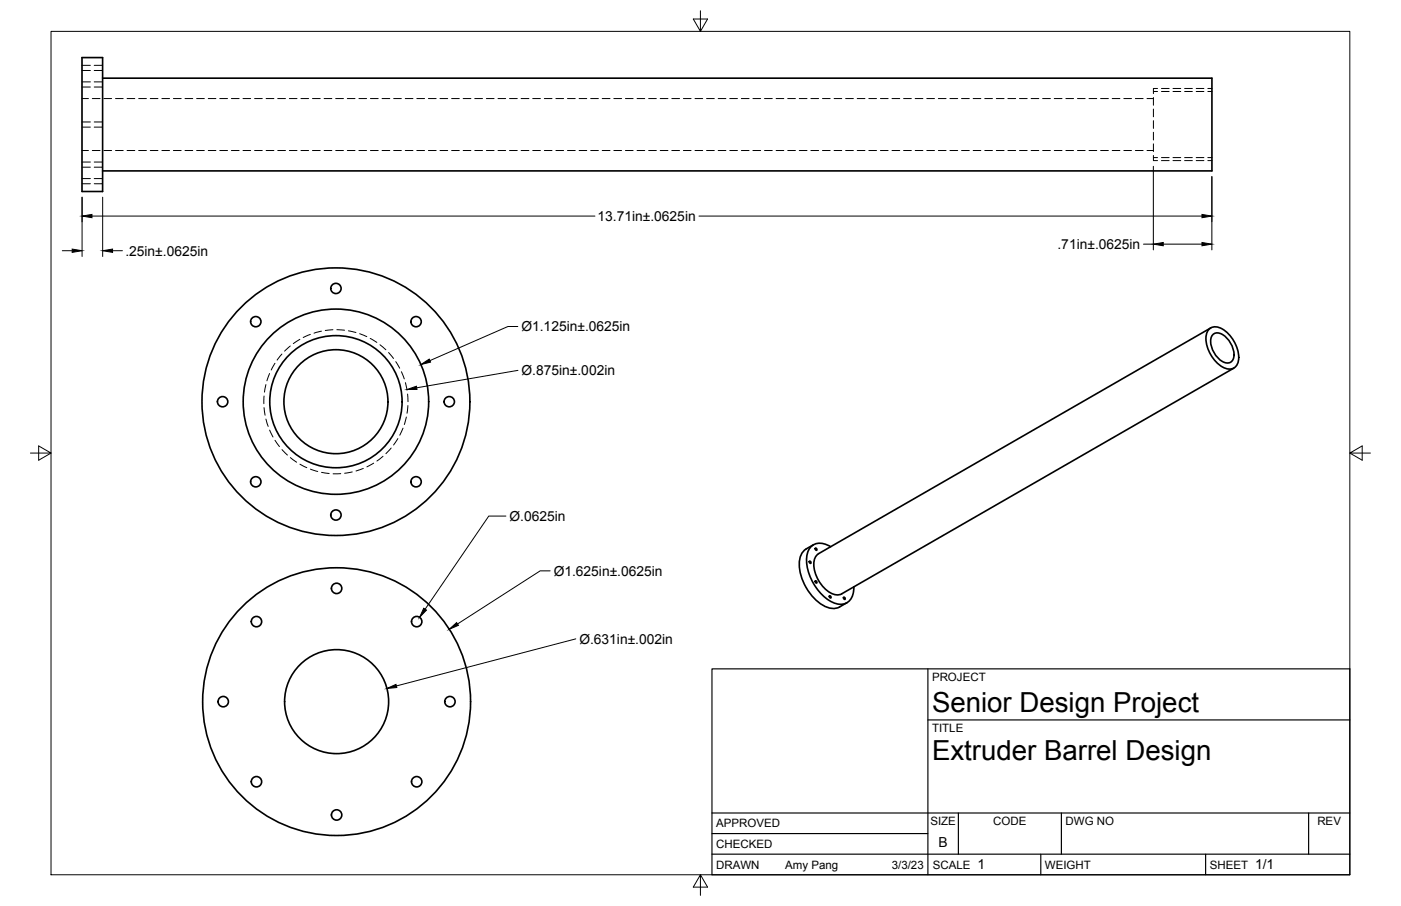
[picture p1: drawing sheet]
<svg xmlns="http://www.w3.org/2000/svg" width="432mm" height="279mm" viewBox="0 0 432 279" stroke-linecap="round" stroke-linejoin="round" font-family="sans-serif">
<!-- layer: Visible -->
<g fill="none" stroke="#000" stroke-width=".51">
<path d="M25.3 17.8h6.3v41.3h-6.3zM31.6 24.1h341.9v28.6h-341.9M372.7 101.5a3.6 3.6 0 0 1 4.9 .5 10.4 10.4 0 0 1 3.9 9.9 2.98 2.98 0 0 1-4.8 1.2 10.4 10.4 0 0 1-4.8-10.4zM373.2 101.1l-120.9 69.7M373.7 103.3a2.6 2.6 0 0 1 3.7 .3 7.1 7.1 0 0 1 2.7 7.2 2.15 2.15 0 0 1-3.4 .7 7.3 7.3 0 0 1-3.3-7.7zM380.3 113.5l-120.9 69.6a5.1 5.1 0 0 1-5.8-2.2 9 9 0 0 1-2.2-9.2l.9-.9M248.5 169.3a6.3 6.3 0 0 0-1.9 7 15.1 15.1 0 0 0 8.9 11.2 4.2 4.2 0 0 0 3.3-.3l2.2-1.3M249.5 173.1l.3 .1 .1 .5-.3-.1zM250.7 168l-2.2 1.3M251.3 169.1l.3 .1 .2 .5-.4-.1zM251.3 179.2l.3 .1 .2 .5-.4-.1zM256 168.6a4.5 4.5 0 0 0-6.8 1.2 12.3 12.3 0 0 0 2.2 11.2 10.2 10.2 0 0 0 8.2 5.3 4.6 4.6 0 0 0 3.6-5.3"/>
<path d="M255.6 183.8l.4 .1 .1 .5-.4-.1zM260 184.2l.4 .1 .1 .5-.4-.1z"/>
<circle cx="78.8" cy="99.2" r="1.59"/>
<circle cx="103.5" cy="88.9" r="1.59"/>
<circle cx="128.2" cy="99.2" r="1.59"/>
<circle cx="68.6" cy="123.9" r="1.59"/>
<circle cx="103.5" cy="123.9" r="16"/>
<circle cx="103.5" cy="123.9" r="41.3"/>
<circle cx="103.5" cy="123.9" r="28.6"/>
<circle cx="103.5" cy="123.9" r="20.4"/>
<circle cx="138.5" cy="123.9" r="1.59"/>
<circle cx="78.8" cy="148.6" r="1.59"/>
<circle cx="103.5" cy="158.8" r="1.59"/>
<circle cx="128.2" cy="148.6" r="1.59"/>
<circle cx="79" cy="191.7" r="1.6"/>
<circle cx="103.7" cy="181.5" r="1.6"/>
<circle cx="128.4" cy="191.7" r="1.6"/>
<circle cx="68.8" cy="216.4" r="1.6"/>
<circle cx="103.7" cy="216.4" r="41.3"/>
<circle cx="103.7" cy="216.4" r="16"/>
<circle cx="138.7" cy="216.4" r="1.6"/>
<circle cx="79" cy="241.1" r="1.6"/>
<circle cx="103.7" cy="251.3" r="1.6"/>
<circle cx="128.4" cy="241.1" r="1.6"/>
</g>
<!-- layer: Hidden -->
<g fill="none" stroke="#000" stroke-width=".31">
<path d="M25.3 20.2h2.6M25.3 21.7h2.6M25.3 37.6h2.6M25.3 39.2h2.6M25.3 25.3h2.6M25.3 26.8h2.6M25.3 30.4h2M28.4 30.4h2.4M29 20.2h2.6M29 21.7h2.6M29 37.6h2.6M29 39.2h2.6"/>
<path d="M29 25.3h2.6M29 26.8h2.6M32 30.4h2.4M35.6 30.4h2.4M39.2 30.4h2.4M42.7 30.4h2.4M46.3 30.4h2.4M49.9 30.4h2.4M53.4 30.4h2.4M57 30.4h2.4M60.6 30.4h2.4M64.2 30.4h2.3"/>
<path d="M67.7 30.4h2.4M71.3 30.4h2.4M74.9 30.4h2.4M78.5 30.4h2.3M82 30.4h2.4M85.6 30.4h2.4M89.2 30.4h2.3M92.8 30.4h2.3M96.3 30.4h2.4M99.9 30.4h2.4M103.5 30.4h2.4M107 30.4h2.4"/>
<path d="M110.6 30.4h2.4M114.2 30.4h2.4M117.8 30.4h2.3M121.3 30.4h2.4M124.9 30.4h2.4M128.5 30.4h2.4M132 30.4h2.4M135.6 30.4h2.4M139.2 30.4h2.4M142.7 30.4h2.4M146.3 30.4h2.4M149.9 30.4h2.4"/>
<path d="M153.5 30.4h2.4M157 30.4h2.4M160.6 30.4h2.4M164.2 30.4h2.4M167.8 30.4h2.3M171.3 30.4h2.4M174.9 30.4h2.4M178.5 30.4h2.3M182.1 30.4h2.3M185.6 30.4h2.4M189.2 30.4h2.4M192.8 30.4h2.3"/>
<path d="M196.3 30.4h2.4M199.9 30.4h2.4M203.5 30.4h2.4M207.1 30.4h2.3M210.6 30.4h2.4M214.2 30.4h2.4M217.8 30.4h2.4M221.3 30.4h2.4M224.9 30.4h2.4M228.5 30.4h2.4M232.1 30.4h2.3M235.6 30.4h2.4"/>
<path d="M239.2 30.4h2.4M242.8 30.4h2.4M246.3 30.4h2.4M249.9 30.4h2.4M253.5 30.4h2.4M257.1 30.4h2.3M260.6 30.4h2.4M264.2 30.4h2.4M267.8 30.4h2.4M271.4 30.4h2.3M274.9 30.4h2.4M278.5 30.4h2.4"/>
<path d="M282.1 30.4h2.3M285.6 30.4h2.4M289.2 30.4h2.4M292.8 30.4h2.4M296.4 30.4h2.3M299.9 30.4h2.4M303.5 30.4h2.4M307.1 30.4h2.4M310.6 30.4h2.4M314.2 30.4h2.4M317.8 30.4h2.4M321.4 30.4h2.3"/>
<path d="M324.9 30.4h2.4M328.5 30.4h2.4M332.1 30.4h2.4M335.6 30.4h2.4M339.2 30.4h2.4M342.8 30.4h2.4M346.4 30.4h2.3M349.9 30.4h2.4M353.5 30.4h2M355.5 37.2v2.4M355.5 33.6v2.4M355.5 30.1v2.3"/>
<path d="M355.5 27.3v1.6M355.5 28.2h1.3M358 28.2h2.3M361.5 28.2h2.4M365.1 28.2h2.4M368.7 28.2h2.4M372.3 28.2h1.2M25.3 55.1h2.6M25.3 56.7h2.6M25.3 50h2.6M25.3 51.6h2.6M25.3 46.4h2"/>
<path d="M28.4 46.4h2.4M29 55.1h2.6M29 56.7h2.6M29 50h2.6M29 51.6h2.6M32 46.4h2.4M35.6 46.4h2.4M39.2 46.4h2.4M42.7 46.4h2.4M46.3 46.4h2.4M49.9 46.4h2.4M53.4 46.4h2.4"/>
<path d="M57 46.4h2.4M60.6 46.4h2.4M64.2 46.4h2.3M67.7 46.4h2.4M71.3 46.4h2.4M74.9 46.4h2.4M78.5 46.4h2.3M82 46.4h2.4M85.6 46.4h2.4M89.2 46.4h2.3M92.8 46.4h2.3M96.3 46.4h2.4"/>
<path d="M99.9 46.4h2.4M103.5 46.4h2.4M107 46.4h2.4M110.6 46.4h2.4M114.2 46.4h2.4M117.8 46.4h2.3M121.3 46.4h2.4M124.9 46.4h2.4M128.5 46.4h2.4M132 46.4h2.4M135.6 46.4h2.4M139.2 46.4h2.4"/>
<path d="M142.7 46.4h2.4M146.3 46.4h2.4M149.9 46.4h2.4M153.5 46.4h2.4M157 46.4h2.4M160.6 46.4h2.4M164.2 46.4h2.4M167.8 46.4h2.3M171.3 46.4h2.4M174.9 46.4h2.4M178.5 46.4h2.3M182.1 46.4h2.3"/>
<path d="M185.6 46.4h2.4M189.2 46.4h2.4M192.8 46.4h2.3M196.3 46.4h2.4M199.9 46.4h2.4M203.5 46.4h2.4M207.1 46.4h2.3M210.6 46.4h2.4M214.2 46.4h2.4M217.8 46.4h2.4M221.3 46.4h2.4M224.9 46.4h2.4"/>
<path d="M228.5 46.4h2.4M232.1 46.4h2.3M235.6 46.4h2.4M239.2 46.4h2.4M242.8 46.4h2.4M246.3 46.4h2.4M249.9 46.4h2.4M253.5 46.4h2.4M257.1 46.4h2.3M260.6 46.4h2.4M264.2 46.4h2.4M267.8 46.4h2.4"/>
<path d="M271.4 46.4h2.3M274.9 46.4h2.4M278.5 46.4h2.4M282.1 46.4h2.3M285.6 46.4h2.4M289.2 46.4h2.4M292.8 46.4h2.4M296.4 46.4h2.3M299.9 46.4h2.4M303.5 46.4h2.4M307.1 46.4h2.4M310.6 46.4h2.4"/>
<path d="M314.2 46.4h2.4M317.8 46.4h2.4M321.4 46.4h2.3M324.9 46.4h2.4M328.5 46.4h2.4M332.1 46.4h2.4M335.6 46.4h2.4M339.2 46.4h2.4M342.8 46.4h2.4M346.4 46.4h2.3M349.9 46.4h2.4M353.5 46.4h2"/>
<path d="M355.5 47.9v1.6M355.5 44.4v2.3M355.5 40.8v2.4M355.5 48.6h1.3M358 48.6h2.3M361.5 48.6h2.4M365.1 48.6h2.4M368.7 48.6h2.4M372.3 48.6h1.2M82 118.6l-.5 2.3M83.1 115.2l-.8 2.2M84.8 112l-1.2 2.1"/>
<path d="M86.9 109.2l-1.5 1.8M89.5 106.7l-1.8 1.6M92.4 104.6l-2 1.4M95.7 103.1l-2.2 1M99.1 102.1l-2.3 .6M102.6 101.7l-2.4 .2M103.8 101.7l2.4 .1M107.4 102l2.3 .6M110.8 102.9l2.3 .9M114.1 104.4l2 1.2M117.1 106.3l1.8 1.6M119.8 108.7l1.5 1.9"/>
<path d="M122 111.5l1.2 2.1M123.7 114.6l.9 2.3M124.9 118l.6 2.3M81.4 122.1l-.1 2.4M81.4 125.7l.3 2.4M82 129.2l.7 2.3M83.1 132.6l1 2.2M84.8 135.8l1.3 1.9M86.9 138.6l1.7 1.7M120.6 138.2l-1.7 1.7M122.6 135.3l-1.3 1.9M124.2 132l-1 2.2"/>
<path d="M125.2 128.6l-.6 2.3M125.6 121.5l.2 2.4M125.7 125.1l-.2 2.3M89.5 141.1l1.9 1.4M92.4 143.2l2.2 1M95.7 144.7l2.2 .7M99.1 145.7l2.4 .3M105 146.1h-2.3M108.6 145.5l-2.4 .4M112 144.5l-2.3 .7M115.2 142.8l-2.1 1.2M118 140.7l-1.8 1.5"/>
</g>
<!-- layer: Hidden Narrow -->
<path d="M355.5 27.3h1.3M358 27.3h2.3M361.5 27.3h2.4M365.1 27.3h2.4M368.7 27.3h2.4M372.3 27.3h1.2M355.5 49.5h1.3M358 49.5h2.3M361.5 49.5h2.4M365.1 49.5h2.4M368.7 49.5h2.4M372.3 49.5h1.2" fill="none" stroke="#000" stroke-width=".31"/>
<!-- layer: Border -->
<path d="M15.7 9.7h400.3v260.1h-400.3zM215.9 3.3v6.4l-2.2-3.8h4.4l-2.2 3.8M9.4 139.7h6.3l-3.8-2.2v4.4l3.8-2.2M416 139.7l3.8 2.2v-4.4l-3.8 2.2h6.4M215.9 269.8l2.2 3.8h-4.4l2.2-3.8v6.3" fill="none" stroke="#000" stroke-width=".31"/>
<!-- layer: Titleblock -->
<path d="M219.4 206.3h196.6v63.5h-196.6zM286 206.3v63.5M286 222h130M219.4 257.1h66.6M219.4 250.7h196.6M295.4 250.7v12.7M327.1 250.7v12.7M403.3 250.7v12.7M219.4 263.4h196.6M320.8 263.4v6.4M371.6 263.4v6.4" fill="none" stroke="#000" stroke-width=".36"/>
<!-- layer: FD_Dimensions -->
<g fill="none" stroke="#000" stroke-width=".31">
<path d="M355.5 51.3v25.8M373.5 54.5v22.6M19.2 77.3h3M25.3 60.8v18.3M28.3 66.6h155.1M31.6 60.8v18.3M34.7 77.3h3M215.4 66.6h155.1M352.4 75.3h3.1M358.5 75.3h12M159.6 100.7h-3.1l-24 10.5M159.6 114.2l-31.2 5.4"/>
<path d="M155.9 159.2h-5.3l-19.6 28.7M169.5 176h-3l-25.5 16.4M177.5 197l-55.3 14.5"/>
</g>
<path d="M22.2 76.8l3.1 .5-3.1 .5zM25.3 66.6l3-.5v1zM31.6 77.3l3.1-.5v1zM355.5 75.3l3-.5v1zM370.5 66.1l3 .5-3 .5zM370.5 74.8l3 .5-3 .5zM125.4 120.1l3-1 .1 1zM129.7 112.4l2.6-1.7 .4 1zM130.6 187.6l.8 .6-2.1 2.2zM138.4 194.1l2.3-2.1 .6 .8zM119.2 212.3l2.8-1.2 .3 .9z" fill="#000" stroke="#000" stroke-width=".31"/>
<g font-size="8.5">
<text x="287.3" y="219.5">Senior Design Project</text>
<text x="287.3" y="234.5">Extruder Barrel Design</text>
</g>
<g font-size="4.3">
<text x="184.2" y="68.1">13.71in±.0625in</text>
<text x="325.9" y="76.8">.71in±.0625in</text>
<text x="38.6" y="78.8">.25in±.0625in</text>
<text x="160.7" y="102.2">Ø1.125in±.0625in</text>
<text x="160.7" y="115.7">Ø.875in±.002in</text>
<text x="157" y="160.6">Ø.0625in</text>
<text x="170.6" y="177.5">Ø1.625in±.0625in</text>
<text x="178.6" y="198.5">Ø.631in±.002in</text>
<text x="289.3" y="261.2">B</text>
<text x="301.2" y="268.1">1</text>
<text x="386.8" y="268.1">1/1</text>
</g>
<g font-size="3.5">
<text x="287.3" y="210.1">PROJECT</text>
<text x="287.3" y="225.8">TITLE</text>
<text x="220.7" y="255.2">APPROVED</text>
<text x="286.7" y="254.5">SIZE</text>
<text x="306.1" y="254.5">CODE</text>
<text x="328.4" y="254.5">DWG NO</text>
<text x="406" y="254.5">REV</text>
<text x="220.7" y="261.5">CHECKED</text>
<text x="220.7" y="267.9">DRAWN</text>
<text x="242" y="267.9">Amy Pang</text>
<text x="274.8" y="267.9">3/3/23</text>
<text x="287.5" y="267.9">SCALE</text>
<text x="322.1" y="267.9">WEIGHT</text>
<text x="372.9" y="267.9">SHEET</text>
</g>
</svg>
